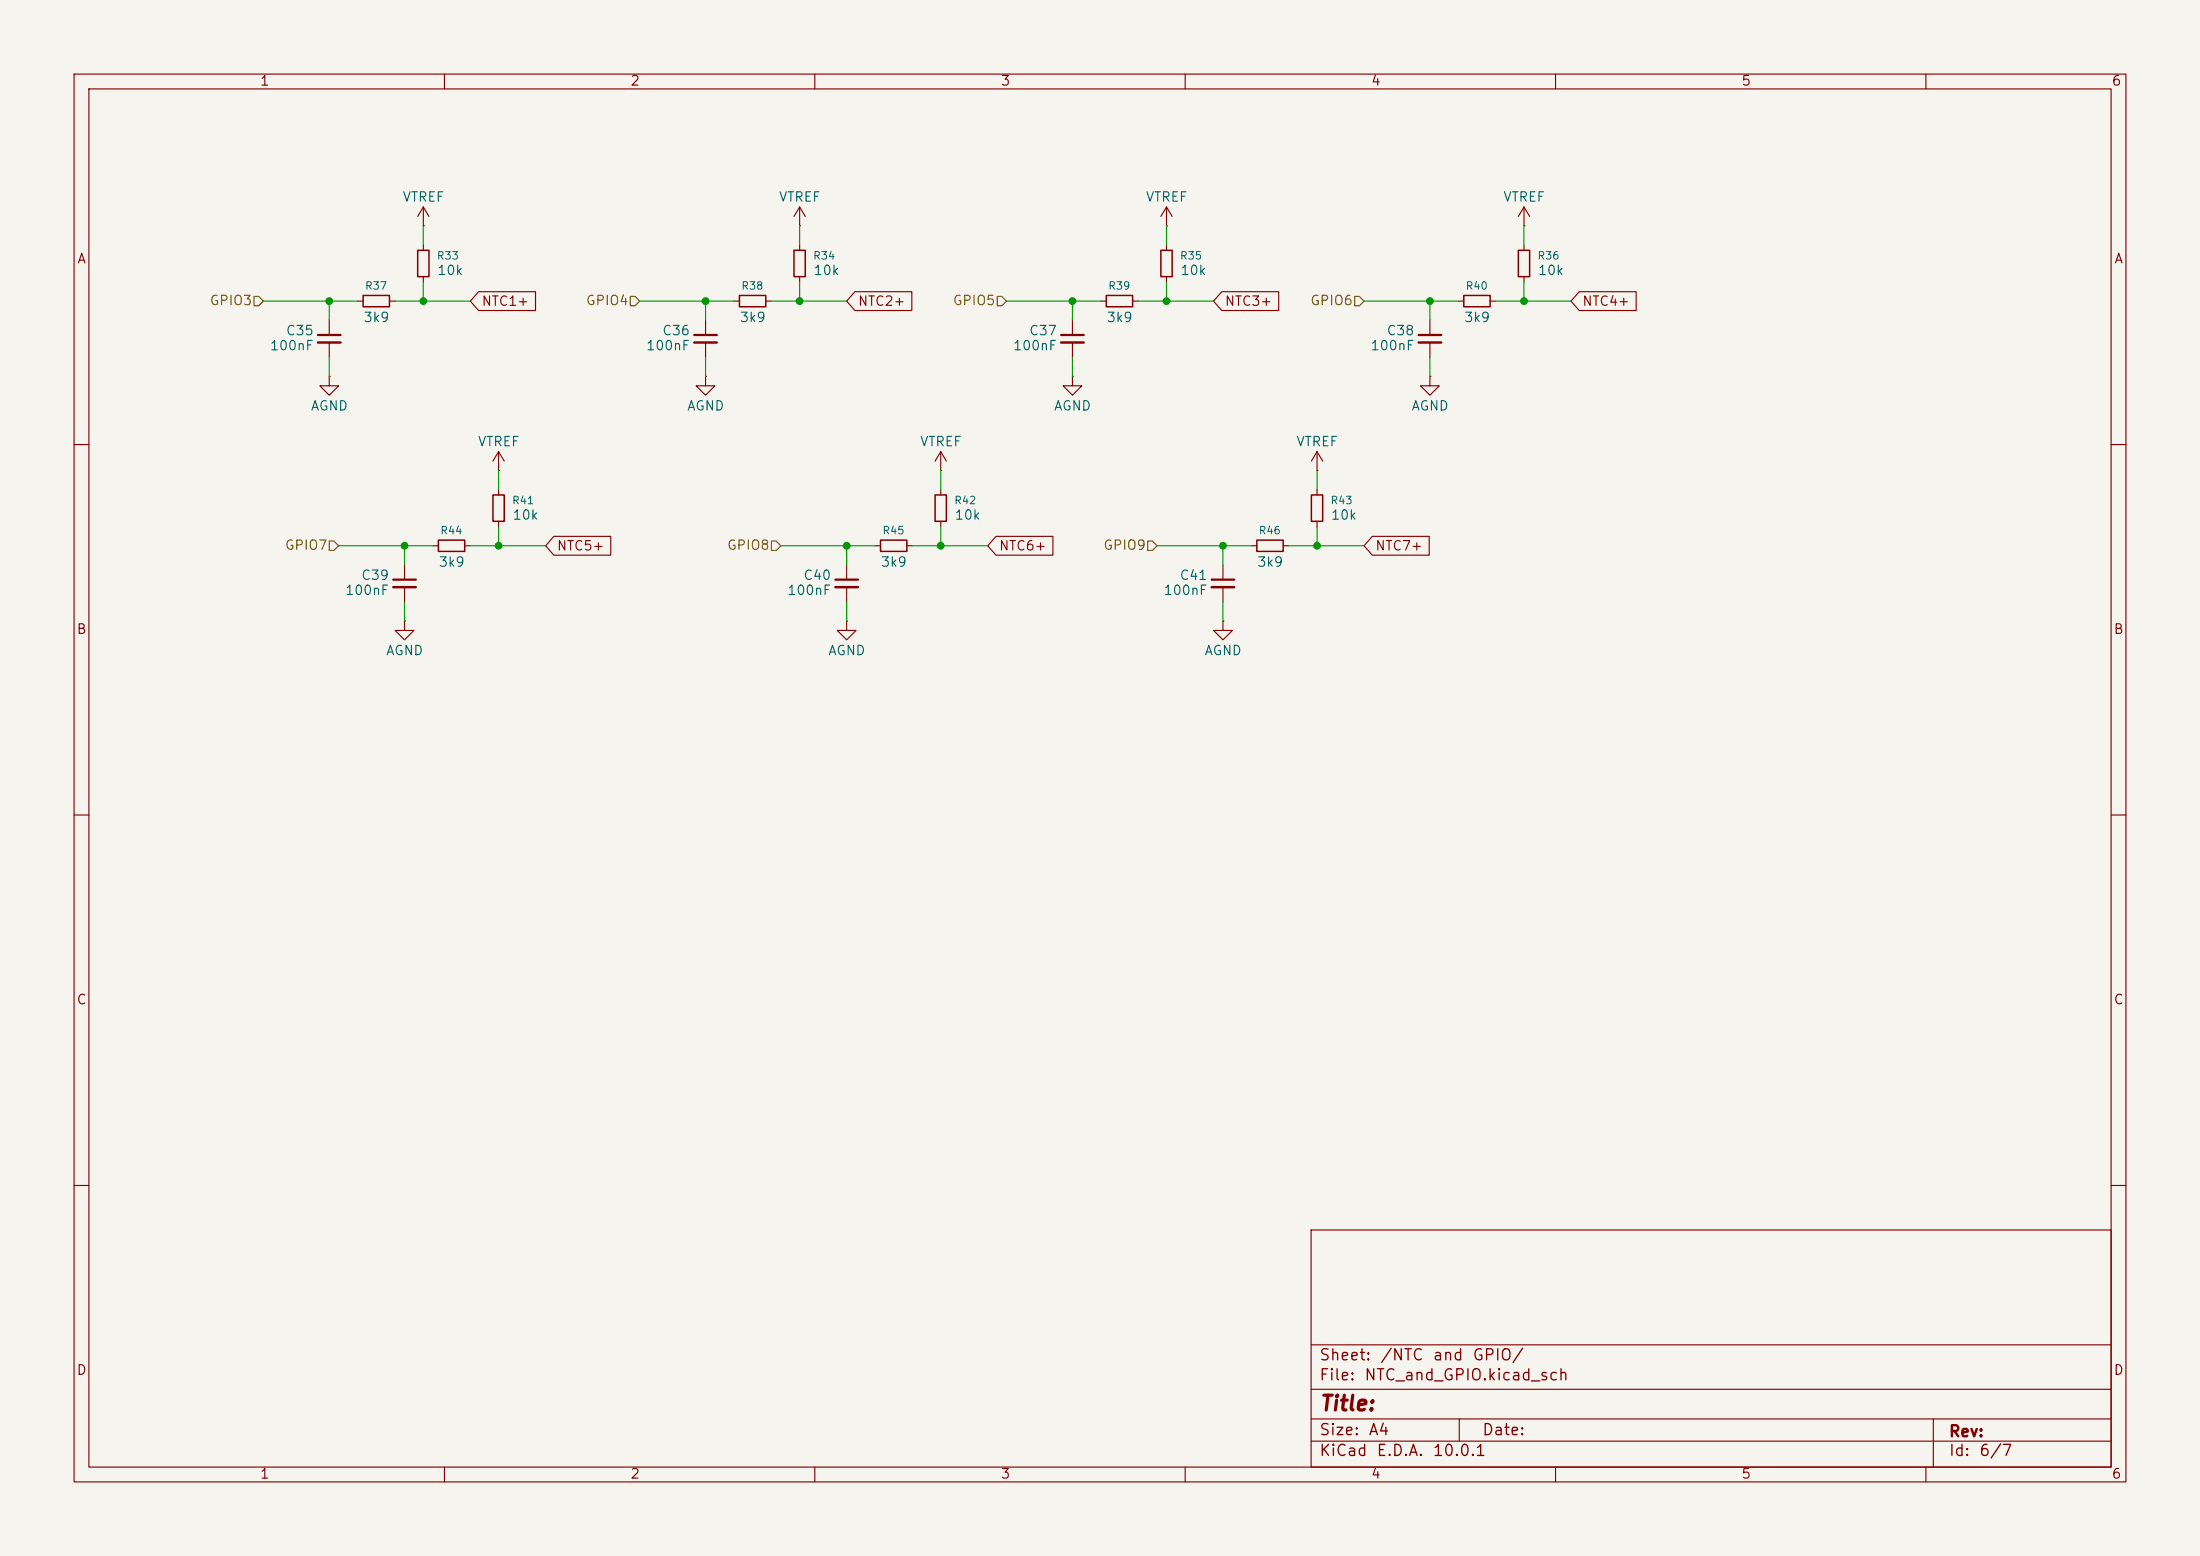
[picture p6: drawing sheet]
(kicad_sch
 (version 20260306)
 (generator "eeschema")
 (generator_version "10.0")
 (paper "A4")
 (lib_symbols
  (symbol "Device:C_Small"
   (pin_numbers (hide yes))
   (pin_names
    (offset 0.254) (hide yes)) (exclude_from_sim no) (in_bom yes) (on_board yes)
   (in_pos_files yes)
   (duplicate_pin_numbers_are_jumpers no)
   (property "Reference" "C" (at 0.254 1.778 0) (show_name no) (do_not_autoplace no) (effects (font (size 1.27 1.27)) (justify left)))
   (property "Value" "C_Small" (at 0.254 -2.032 0) (show_name no) (do_not_autoplace no) (effects (font (size 1.27 1.27)) (justify left)))
   (property "Footprint" "" (at 0 0 0) (show_name no) (do_not_autoplace no) (hide yes) (effects (font (size 1.27 1.27))))
   (property "Datasheet" "" (at 0 0 0) (show_name no) (do_not_autoplace no) (hide yes) (effects (font (size 1.27 1.27))))
   (property "Description" "Unpolarized capacitor, small symbol" (at 0 0 0) (show_name no) (do_not_autoplace no) (hide yes) (effects (font (size 1.27 1.27))))
   (symbol "C_Small_0_1"
    (polyline (pts (xy -1.524 0.508) (xy 1.524 0.508)) (stroke (width 0.3048) (type default)) (fill (type none)))
    (polyline (pts (xy -1.524 -0.508) (xy 1.524 -0.508)) (stroke (width 0.3302) (type default)) (fill (type none))))
   (symbol "C_Small_1_1"
    (pin passive line (at 0 2.54 270) (length 2.032) (name "" (effects (font (size 1.27 1.27)))) (number "1" (effects (font (size 1.27 1.27)))))
    (pin passive line (at 0 -2.54 90) (length 2.032) (name "" (effects (font (size 1.27 1.27)))) (number "2" (effects (font (size 1.27 1.27))))))
   (embedded_fonts no))
  (symbol "Device:R_Small"
   (pin_numbers (hide yes))
   (pin_names
    (offset 0.254) (hide yes)) (exclude_from_sim no) (in_bom yes) (on_board yes)
   (in_pos_files yes)
   (duplicate_pin_numbers_are_jumpers no)
   (property "Reference" "R" (at 0 0 90) (show_name no) (do_not_autoplace no) (effects (font (size 1.016 1.016))))
   (property "Value" "R_Small" (at 1.778 0 90) (show_name no) (do_not_autoplace no) (effects (font (size 1.27 1.27))))
   (property "Footprint" "" (at 0 0 0) (show_name no) (do_not_autoplace no) (hide yes) (effects (font (size 1.27 1.27))))
   (property "Datasheet" "" (at 0 0 0) (show_name no) (do_not_autoplace no) (hide yes) (effects (font (size 1.27 1.27))))
   (property "Description" "Resistor, small symbol" (at 0 0 0) (show_name no) (do_not_autoplace no) (hide yes) (effects (font (size 1.27 1.27))))
   (symbol "R_Small_0_1"
    (rectangle (start -0.762 1.778) (end 0.762 -1.778) (stroke (width 0.2032) (type default)) (fill (type none))))
   (symbol "R_Small_1_1"
    (pin passive line (at 0 2.54 270) (length 0.762) (name "" (effects (font (size 1.27 1.27)))) (number "1" (effects (font (size 1.27 1.27)))))
    (pin passive line (at 0 -2.54 90) (length 0.762) (name "" (effects (font (size 1.27 1.27)))) (number "2" (effects (font (size 1.27 1.27))))))
   (embedded_fonts no))
  (symbol "power:GND"
   (power global)
   (pin_numbers (hide yes))
   (pin_names
    (offset 0) (hide yes)) (exclude_from_sim no) (in_bom yes) (on_board yes)
   (in_pos_files yes)
   (duplicate_pin_numbers_are_jumpers no)
   (property "Reference" "#PWR" (at 0 -6.35 0) (show_name no) (do_not_autoplace no) (hide yes) (effects (font (size 1.27 1.27))))
   (property "Value" "GND" (at 0 -3.81 0) (show_name no) (do_not_autoplace no) (effects (font (size 1.27 1.27))))
   (property "Footprint" "" (at 0 0 0) (show_name no) (do_not_autoplace no) (hide yes) (effects (font (size 1.27 1.27))))
   (property "Datasheet" "" (at 0 0 0) (show_name no) (do_not_autoplace no) (hide yes) (effects (font (size 1.27 1.27))))
   (property "Description" "Power symbol creates a global label with name \"GND\" , ground" (at 0 0 0) (show_name no) (do_not_autoplace no) (hide yes) (effects (font (size 1.27 1.27))))
   (symbol "GND_0_1"
    (polyline (pts (xy 0 0) (xy 0 -1.27) (xy 1.27 -1.27) (xy 0 -2.54) (xy -1.27 -1.27) (xy 0 -1.27)) (stroke (width 0) (type default)) (fill (type none))))
   (symbol "GND_1_1"
    (pin power_in line (at 0 0 270) (length 0) (name "" (effects (font (size 1.27 1.27)))) (number "1" (effects (font (size 1.27 1.27))))))
   (embedded_fonts no))
  (symbol "power:VCC"
   (power global)
   (pin_numbers (hide yes))
   (pin_names
    (offset 0) (hide yes)) (exclude_from_sim no) (in_bom yes) (on_board yes)
   (in_pos_files yes)
   (duplicate_pin_numbers_are_jumpers no)
   (property "Reference" "#PWR" (at 0 -3.81 0) (show_name no) (do_not_autoplace no) (hide yes) (effects (font (size 1.27 1.27))))
   (property "Value" "VCC" (at 0 3.556 0) (show_name no) (do_not_autoplace no) (effects (font (size 1.27 1.27))))
   (property "Footprint" "" (at 0 0 0) (show_name no) (do_not_autoplace no) (hide yes) (effects (font (size 1.27 1.27))))
   (property "Datasheet" "" (at 0 0 0) (show_name no) (do_not_autoplace no) (hide yes) (effects (font (size 1.27 1.27))))
   (property "Description" "Power symbol creates a global label with name \"VCC\"" (at 0 0 0) (show_name no) (do_not_autoplace no) (hide yes) (effects (font (size 1.27 1.27))))
   (symbol "VCC_0_1"
    (polyline (pts (xy -0.762 1.27) (xy 0 2.54)) (stroke (width 0) (type default)) (fill (type none)))
    (polyline (pts (xy 0 2.54) (xy 0.762 1.27)) (stroke (width 0) (type default)) (fill (type none)))
    (polyline (pts (xy 0 0) (xy 0 2.54)) (stroke (width 0) (type default)) (fill (type none))))
   (symbol "VCC_1_1"
    (pin power_in line (at 0 0 90) (length 0) (name "" (effects (font (size 1.27 1.27)))) (number "1" (effects (font (size 1.27 1.27))))))
   (embedded_fonts no)))
 (junction
  (at 54.61 73.66)
  (diameter 0)
  (color 0 0 0 0))
 (junction
  (at 95.25 40.64)
  (diameter 0)
  (color 0 0 0 0))
 (junction
  (at 157.48 40.64)
  (diameter 0)
  (color 0 0 0 0))
 (junction
  (at 177.8 73.66)
  (diameter 0)
  (color 0 0 0 0))
 (junction
  (at 165.1 73.66)
  (diameter 0)
  (color 0 0 0 0))
 (junction
  (at 114.3 73.66)
  (diameter 0)
  (color 0 0 0 0))
 (junction
  (at 193.04 40.64)
  (diameter 0)
  (color 0 0 0 0))
 (junction
  (at 44.45 40.64)
  (diameter 0)
  (color 0 0 0 0))
 (junction
  (at 107.95 40.64)
  (diameter 0)
  (color 0 0 0 0))
 (junction
  (at 67.31 73.66)
  (diameter 0)
  (color 0 0 0 0))
 (junction
  (at 127 73.66)
  (diameter 0)
  (color 0 0 0 0))
 (junction
  (at 57.15 40.64)
  (diameter 0)
  (color 0 0 0 0))
 (junction
  (at 144.78 40.64)
  (diameter 0)
  (color 0 0 0 0))
 (junction
  (at 205.74 40.64)
  (diameter 0)
  (color 0 0 0 0))
 (wire
  (pts (xy 44.45 48.26) (xy 44.45 50.8))
  (stroke (width 0) (type default)))
 (wire
  (pts (xy 53.34 40.64) (xy 57.15 40.64))
  (stroke (width 0) (type default)))
 (wire
  (pts (xy 45.72 73.66) (xy 54.61 73.66))
  (stroke (width 0) (type default)))
 (wire
  (pts (xy 201.93 40.64) (xy 205.74 40.64))
  (stroke (width 0) (type default)))
 (wire
  (pts (xy 107.95 30.48) (xy 107.95 33.02))
  (stroke (width 0) (type default)))
 (wire
  (pts (xy 127 63.5) (xy 127 66.04))
  (stroke (width 0) (type default)))
 (wire
  (pts (xy 165.1 73.66) (xy 168.91 73.66))
  (stroke (width 0) (type default)))
 (wire
  (pts (xy 95.25 40.64) (xy 99.06 40.64))
  (stroke (width 0) (type default)))
 (wire
  (pts (xy 157.48 38.1) (xy 157.48 40.64))
  (stroke (width 0) (type default)))
 (wire
  (pts (xy 67.31 73.66) (xy 73.66 73.66))
  (stroke (width 0) (type default)))
 (wire
  (pts (xy 44.45 40.64) (xy 44.45 43.18))
  (stroke (width 0) (type default)))
 (wire
  (pts (xy 165.1 81.28) (xy 165.1 83.82))
  (stroke (width 0) (type default)))
 (wire
  (pts (xy 114.3 73.66) (xy 114.3 76.2))
  (stroke (width 0) (type default)))
 (wire
  (pts (xy 177.8 73.66) (xy 184.15 73.66))
  (stroke (width 0) (type default)))
 (wire
  (pts (xy 193.04 40.64) (xy 196.85 40.64))
  (stroke (width 0) (type default)))
 (wire
  (pts (xy 107.95 38.1) (xy 107.95 40.64))
  (stroke (width 0) (type default)))
 (wire
  (pts (xy 135.89 40.64) (xy 144.78 40.64))
  (stroke (width 0) (type default)))
 (wire
  (pts (xy 104.14 40.64) (xy 107.95 40.64))
  (stroke (width 0) (type default)))
 (wire
  (pts (xy 177.8 63.5) (xy 177.8 66.04))
  (stroke (width 0) (type default)))
 (wire
  (pts (xy 44.45 40.64) (xy 48.26 40.64))
  (stroke (width 0) (type default)))
 (wire
  (pts (xy 127 73.66) (xy 133.35 73.66))
  (stroke (width 0) (type default)))
 (wire
  (pts (xy 205.74 30.48) (xy 205.74 33.02))
  (stroke (width 0) (type default)))
 (wire
  (pts (xy 153.67 40.64) (xy 157.48 40.64))
  (stroke (width 0) (type default)))
 (wire
  (pts (xy 86.36 40.64) (xy 95.25 40.64))
  (stroke (width 0) (type default)))
 (wire
  (pts (xy 144.78 40.64) (xy 148.59 40.64))
  (stroke (width 0) (type default)))
 (wire
  (pts (xy 67.31 71.12) (xy 67.31 73.66))
  (stroke (width 0) (type default)))
 (wire
  (pts (xy 54.61 81.28) (xy 54.61 83.82))
  (stroke (width 0) (type default)))
 (wire
  (pts (xy 107.95 40.64) (xy 114.3 40.64))
  (stroke (width 0) (type default)))
 (wire
  (pts (xy 114.3 81.28) (xy 114.3 83.82))
  (stroke (width 0) (type default)))
 (wire
  (pts (xy 95.25 40.64) (xy 95.25 43.18))
  (stroke (width 0) (type default)))
 (wire
  (pts (xy 35.56 40.64) (xy 44.45 40.64))
  (stroke (width 0) (type default)))
 (wire
  (pts (xy 105.41 73.66) (xy 114.3 73.66))
  (stroke (width 0) (type default)))
 (wire
  (pts (xy 57.15 40.64) (xy 63.5 40.64))
  (stroke (width 0) (type default)))
 (wire
  (pts (xy 157.48 40.64) (xy 163.83 40.64))
  (stroke (width 0) (type default)))
 (wire
  (pts (xy 173.99 73.66) (xy 177.8 73.66))
  (stroke (width 0) (type default)))
 (wire
  (pts (xy 156.21 73.66) (xy 165.1 73.66))
  (stroke (width 0) (type default)))
 (wire
  (pts (xy 57.15 38.1) (xy 57.15 40.64))
  (stroke (width 0) (type default)))
 (wire
  (pts (xy 165.1 73.66) (xy 165.1 76.2))
  (stroke (width 0) (type default)))
 (wire
  (pts (xy 144.78 48.26) (xy 144.78 50.8))
  (stroke (width 0) (type default)))
 (wire
  (pts (xy 157.48 30.48) (xy 157.48 33.02))
  (stroke (width 0) (type default)))
 (wire
  (pts (xy 144.78 40.64) (xy 144.78 43.18))
  (stroke (width 0) (type default)))
 (wire
  (pts (xy 63.5 73.66) (xy 67.31 73.66))
  (stroke (width 0) (type default)))
 (wire
  (pts (xy 184.15 40.64) (xy 193.04 40.64))
  (stroke (width 0) (type default)))
 (wire
  (pts (xy 193.04 40.64) (xy 193.04 43.18))
  (stroke (width 0) (type default)))
 (wire
  (pts (xy 95.25 48.26) (xy 95.25 50.8))
  (stroke (width 0) (type default)))
 (wire
  (pts (xy 205.74 40.64) (xy 212.09 40.64))
  (stroke (width 0) (type default)))
 (wire
  (pts (xy 54.61 73.66) (xy 54.61 76.2))
  (stroke (width 0) (type default)))
 (wire
  (pts (xy 114.3 73.66) (xy 118.11 73.66))
  (stroke (width 0) (type default)))
 (wire
  (pts (xy 54.61 73.66) (xy 58.42 73.66))
  (stroke (width 0) (type default)))
 (wire
  (pts (xy 127 71.12) (xy 127 73.66))
  (stroke (width 0) (type default)))
 (wire
  (pts (xy 177.8 71.12) (xy 177.8 73.66))
  (stroke (width 0) (type default)))
 (wire
  (pts (xy 205.74 38.1) (xy 205.74 40.64))
  (stroke (width 0) (type default)))
 (wire
  (pts (xy 193.04 48.26) (xy 193.04 50.8))
  (stroke (width 0) (type default)))
 (wire
  (pts (xy 123.19 73.66) (xy 127 73.66))
  (stroke (width 0) (type default)))
 (wire
  (pts (xy 67.31 63.5) (xy 67.31 66.04))
  (stroke (width 0) (type default)))
 (wire
  (pts (xy 57.15 30.48) (xy 57.15 33.02))
  (stroke (width 0) (type default)))
 (global_label "NTC1+"
  (shape input)
  (at 63.5 40.64 0)
  (fields_autoplaced yes)
  (effects (font (size 1.27 1.27)) (justify left))
  (property "Intersheetrefs" "${INTERSHEET_REFS}" (at 72.8352 40.64 0) (hide yes) (show_name no) (do_not_autoplace no) (effects (font (size 1.27 1.27)) (justify left))))
 (global_label "NTC7+"
  (shape input)
  (at 184.15 73.66 0)
  (fields_autoplaced yes)
  (effects (font (size 1.27 1.27)) (justify left))
  (property "Intersheetrefs" "${INTERSHEET_REFS}" (at 193.4852 73.66 0) (hide yes) (show_name no) (do_not_autoplace no) (effects (font (size 1.27 1.27)) (justify left))))
 (global_label "NTC3+"
  (shape input)
  (at 163.83 40.64 0)
  (fields_autoplaced yes)
  (effects (font (size 1.27 1.27)) (justify left))
  (property "Intersheetrefs" "${INTERSHEET_REFS}" (at 173.1652 40.64 0) (hide yes) (show_name no) (do_not_autoplace no) (effects (font (size 1.27 1.27)) (justify left))))
 (global_label "NTC6+"
  (shape input)
  (at 133.35 73.66 0)
  (fields_autoplaced yes)
  (effects (font (size 1.27 1.27)) (justify left))
  (property "Intersheetrefs" "${INTERSHEET_REFS}" (at 142.6852 73.66 0) (hide yes) (show_name no) (do_not_autoplace no) (effects (font (size 1.27 1.27)) (justify left))))
 (global_label "NTC4+"
  (shape input)
  (at 212.09 40.64 0)
  (fields_autoplaced yes)
  (effects (font (size 1.27 1.27)) (justify left))
  (property "Intersheetrefs" "${INTERSHEET_REFS}" (at 221.4252 40.64 0) (hide yes) (show_name no) (do_not_autoplace no) (effects (font (size 1.27 1.27)) (justify left))))
 (global_label "NTC5+"
  (shape input)
  (at 73.66 73.66 0)
  (fields_autoplaced yes)
  (effects (font (size 1.27 1.27)) (justify left))
  (property "Intersheetrefs" "${INTERSHEET_REFS}" (at 82.9952 73.66 0) (hide yes) (show_name no) (do_not_autoplace no) (effects (font (size 1.27 1.27)) (justify left))))
 (global_label "NTC2+"
  (shape input)
  (at 114.3 40.64 0)
  (fields_autoplaced yes)
  (effects (font (size 1.27 1.27)) (justify left))
  (property "Intersheetrefs" "${INTERSHEET_REFS}" (at 123.6352 40.64 0) (hide yes) (show_name no) (do_not_autoplace no) (effects (font (size 1.27 1.27)) (justify left))))
 (hierarchical_label "GPIO7"
  (shape input)
  (at 45.72 73.66 180)
  (effects (font (size 1.27 1.27)) (justify right)))
 (hierarchical_label "GPIO5"
  (shape input)
  (at 135.89 40.64 180)
  (effects (font (size 1.27 1.27)) (justify right)))
 (hierarchical_label "GPIO6"
  (shape input)
  (at 184.15 40.64 180)
  (effects (font (size 1.27 1.27)) (justify right)))
 (hierarchical_label "GPIO3"
  (shape input)
  (at 35.56 40.64 180)
  (effects (font (size 1.27 1.27)) (justify right)))
 (hierarchical_label "GPIO9"
  (shape input)
  (at 156.21 73.66 180)
  (effects (font (size 1.27 1.27)) (justify right)))
 (hierarchical_label "GPIO4"
  (shape input)
  (at 86.36 40.64 180)
  (effects (font (size 1.27 1.27)) (justify right)))
 (hierarchical_label "GPIO8"
  (shape input)
  (at 105.41 73.66 180)
  (effects (font (size 1.27 1.27)) (justify right)))
 (symbol
  (lib_id "power:VCC")
  (at 157.48 30.48 0)
  (unit 1)
  (body_style 1)
  (exclude_from_sim no)
  (in_bom yes)
  (on_board yes)
  (in_pos_files yes)
  (dnp no)
  (property "Reference" "#PWR042" (at 157.48 34.29 0) (hide yes) (show_name no) (do_not_autoplace no) (effects (font (size 1.27 1.27))))
  (property "Value" "VTREF" (at 157.48 26.67 0) (show_name no) (do_not_autoplace no) (effects (font (size 1.27 1.27))))
  (property "Footprint" "" (at 157.48 30.48 0) (hide yes) (show_name no) (do_not_autoplace no) (effects (font (size 1.27 1.27))))
  (property "Datasheet" "" (at 157.48 30.48 0) (hide yes) (show_name no) (do_not_autoplace no) (effects (font (size 1.27 1.27))))
  (property "Description" "Power symbol creates a global label with name \"VCC\"" (at 157.48 30.48 0) (hide yes) (show_name no) (do_not_autoplace no) (effects (font (size 1.27 1.27))))
  (pin "1"))
 (symbol
  (lib_id "Device:C_Small")
  (at 54.61 78.74 0)
  (mirror y)
  (unit 1)
  (body_style 1)
  (exclude_from_sim no)
  (in_bom yes)
  (on_board yes)
  (in_pos_files yes)
  (dnp no)
  (property "Reference" "C39" (at 52.578 77.724 0) (show_name no) (do_not_autoplace no) (effects (font (size 1.27 1.27)) (justify left)))
  (property "Value" "100nF" (at 52.578 79.756 0) (show_name no) (do_not_autoplace no) (effects (font (size 1.27 1.27)) (justify left)))
  (property "Footprint" "Capacitor_SMD:C_0603_1608Metric_Pad1.08x0.95mm_HandSolder" (at 54.61 78.74 0) (hide yes) (show_name no) (do_not_autoplace no) (effects (font (size 1.27 1.27))))
  (property "Datasheet" "" (at 54.61 78.74 0) (hide yes) (show_name no) (do_not_autoplace no) (effects (font (size 1.27 1.27))))
  (property "Description" "Unpolarized capacitor, small symbol" (at 54.61 78.74 0) (hide yes) (show_name no) (do_not_autoplace no) (effects (font (size 1.27 1.27))))
  (pin "2")
  (pin "1"))
 (symbol
  (lib_id "Device:R_Small")
  (at 205.74 35.56 180)
  (unit 1)
  (body_style 1)
  (exclude_from_sim no)
  (in_bom yes)
  (on_board yes)
  (in_pos_files yes)
  (dnp no)
  (property "Reference" "R36" (at 207.518 34.544 0) (show_name no) (do_not_autoplace no) (effects (font (size 1.016 1.016)) (justify right)))
  (property "Value" "10k" (at 207.518 36.576 0) (show_name no) (do_not_autoplace no) (effects (font (size 1.27 1.27)) (justify right)))
  (property "Footprint" "Resistor_SMD:R_0805_2012Metric_Pad1.20x1.40mm_HandSolder" (at 205.74 35.56 0) (hide yes) (show_name no) (do_not_autoplace no) (effects (font (size 1.27 1.27))))
  (property "Datasheet" "" (at 205.74 35.56 0) (hide yes) (show_name no) (do_not_autoplace no) (effects (font (size 1.27 1.27))))
  (property "Description" "Resistor, small symbol" (at 205.74 35.56 0) (hide yes) (show_name no) (do_not_autoplace no) (effects (font (size 1.27 1.27))))
  (pin "2")
  (pin "1"))
 (symbol
  (lib_id "Device:R_Small")
  (at 60.96 73.66 90)
  (mirror x)
  (unit 1)
  (body_style 1)
  (exclude_from_sim no)
  (in_bom yes)
  (on_board yes)
  (in_pos_files yes)
  (dnp no)
  (property "Reference" "R44" (at 60.96 71.628 90) (show_name no) (do_not_autoplace no) (effects (font (size 1.016 1.016))))
  (property "Value" "3k9" (at 60.96 75.946 90) (show_name no) (do_not_autoplace no) (effects (font (size 1.27 1.27))))
  (property "Footprint" "Resistor_SMD:R_0805_2012Metric_Pad1.20x1.40mm_HandSolder" (at 60.96 73.66 0) (hide yes) (show_name no) (do_not_autoplace no) (effects (font (size 1.27 1.27))))
  (property "Datasheet" "" (at 60.96 73.66 0) (hide yes) (show_name no) (do_not_autoplace no) (effects (font (size 1.27 1.27))))
  (property "Description" "Resistor, small symbol" (at 60.96 73.66 0) (hide yes) (show_name no) (do_not_autoplace no) (effects (font (size 1.27 1.27))))
  (pin "2")
  (pin "1"))
 (symbol
  (lib_id "Device:R_Small")
  (at 157.48 35.56 180)
  (unit 1)
  (body_style 1)
  (exclude_from_sim no)
  (in_bom yes)
  (on_board yes)
  (in_pos_files yes)
  (dnp no)
  (property "Reference" "R35" (at 159.258 34.544 0) (show_name no) (do_not_autoplace no) (effects (font (size 1.016 1.016)) (justify right)))
  (property "Value" "10k" (at 159.258 36.576 0) (show_name no) (do_not_autoplace no) (effects (font (size 1.27 1.27)) (justify right)))
  (property "Footprint" "Resistor_SMD:R_0805_2012Metric_Pad1.20x1.40mm_HandSolder" (at 157.48 35.56 0) (hide yes) (show_name no) (do_not_autoplace no) (effects (font (size 1.27 1.27))))
  (property "Datasheet" "" (at 157.48 35.56 0) (hide yes) (show_name no) (do_not_autoplace no) (effects (font (size 1.27 1.27))))
  (property "Description" "Resistor, small symbol" (at 157.48 35.56 0) (hide yes) (show_name no) (do_not_autoplace no) (effects (font (size 1.27 1.27))))
  (pin "2")
  (pin "1"))
 (symbol
  (lib_id "Device:R_Small")
  (at 177.8 68.58 180)
  (unit 1)
  (body_style 1)
  (exclude_from_sim no)
  (in_bom yes)
  (on_board yes)
  (in_pos_files yes)
  (dnp no)
  (property "Reference" "R43" (at 179.578 67.564 0) (show_name no) (do_not_autoplace no) (effects (font (size 1.016 1.016)) (justify right)))
  (property "Value" "10k" (at 179.578 69.596 0) (show_name no) (do_not_autoplace no) (effects (font (size 1.27 1.27)) (justify right)))
  (property "Footprint" "Resistor_SMD:R_0805_2012Metric_Pad1.20x1.40mm_HandSolder" (at 177.8 68.58 0) (hide yes) (show_name no) (do_not_autoplace no) (effects (font (size 1.27 1.27))))
  (property "Datasheet" "" (at 177.8 68.58 0) (hide yes) (show_name no) (do_not_autoplace no) (effects (font (size 1.27 1.27))))
  (property "Description" "Resistor, small symbol" (at 177.8 68.58 0) (hide yes) (show_name no) (do_not_autoplace no) (effects (font (size 1.27 1.27))))
  (pin "2")
  (pin "1"))
 (symbol
  (lib_id "Device:C_Small")
  (at 193.04 45.72 0)
  (mirror y)
  (unit 1)
  (body_style 1)
  (exclude_from_sim no)
  (in_bom yes)
  (on_board yes)
  (in_pos_files yes)
  (dnp no)
  (property "Reference" "C38" (at 191.008 44.704 0) (show_name no) (do_not_autoplace no) (effects (font (size 1.27 1.27)) (justify left)))
  (property "Value" "100nF" (at 191.008 46.736 0) (show_name no) (do_not_autoplace no) (effects (font (size 1.27 1.27)) (justify left)))
  (property "Footprint" "Capacitor_SMD:C_0603_1608Metric_Pad1.08x0.95mm_HandSolder" (at 193.04 45.72 0) (hide yes) (show_name no) (do_not_autoplace no) (effects (font (size 1.27 1.27))))
  (property "Datasheet" "" (at 193.04 45.72 0) (hide yes) (show_name no) (do_not_autoplace no) (effects (font (size 1.27 1.27))))
  (property "Description" "Unpolarized capacitor, small symbol" (at 193.04 45.72 0) (hide yes) (show_name no) (do_not_autoplace no) (effects (font (size 1.27 1.27))))
  (pin "2")
  (pin "1"))
 (symbol
  (lib_id "power:VCC")
  (at 57.15 30.48 0)
  (unit 1)
  (body_style 1)
  (exclude_from_sim no)
  (in_bom yes)
  (on_board yes)
  (in_pos_files yes)
  (dnp no)
  (property "Reference" "#PWR040" (at 57.15 34.29 0) (hide yes) (show_name no) (do_not_autoplace no) (effects (font (size 1.27 1.27))))
  (property "Value" "VTREF" (at 57.15 26.67 0) (show_name no) (do_not_autoplace no) (effects (font (size 1.27 1.27))))
  (property "Footprint" "" (at 57.15 30.48 0) (hide yes) (show_name no) (do_not_autoplace no) (effects (font (size 1.27 1.27))))
  (property "Datasheet" "" (at 57.15 30.48 0) (hide yes) (show_name no) (do_not_autoplace no) (effects (font (size 1.27 1.27))))
  (property "Description" "Power symbol creates a global label with name \"VCC\"" (at 57.15 30.48 0) (hide yes) (show_name no) (do_not_autoplace no) (effects (font (size 1.27 1.27))))
  (pin "1"))
 (symbol
  (lib_id "Device:C_Small")
  (at 95.25 45.72 0)
  (mirror y)
  (unit 1)
  (body_style 1)
  (exclude_from_sim no)
  (in_bom yes)
  (on_board yes)
  (in_pos_files yes)
  (dnp no)
  (property "Reference" "C36" (at 93.218 44.704 0) (show_name no) (do_not_autoplace no) (effects (font (size 1.27 1.27)) (justify left)))
  (property "Value" "100nF" (at 93.218 46.736 0) (show_name no) (do_not_autoplace no) (effects (font (size 1.27 1.27)) (justify left)))
  (property "Footprint" "Capacitor_SMD:C_0603_1608Metric_Pad1.08x0.95mm_HandSolder" (at 95.25 45.72 0) (hide yes) (show_name no) (do_not_autoplace no) (effects (font (size 1.27 1.27))))
  (property "Datasheet" "" (at 95.25 45.72 0) (hide yes) (show_name no) (do_not_autoplace no) (effects (font (size 1.27 1.27))))
  (property "Description" "Unpolarized capacitor, small symbol" (at 95.25 45.72 0) (hide yes) (show_name no) (do_not_autoplace no) (effects (font (size 1.27 1.27))))
  (pin "2")
  (pin "1"))
 (symbol
  (lib_id "power:GND")
  (at 95.25 50.8 0)
  (unit 1)
  (body_style 1)
  (exclude_from_sim no)
  (in_bom yes)
  (on_board yes)
  (in_pos_files yes)
  (dnp no)
  (property "Reference" "#PWR045" (at 95.25 57.15 0) (hide yes) (show_name no) (do_not_autoplace no) (effects (font (size 1.27 1.27))))
  (property "Value" "AGND" (at 95.25 54.864 0) (show_name no) (do_not_autoplace no) (effects (font (size 1.27 1.27))))
  (property "Footprint" "" (at 95.25 50.8 0) (hide yes) (show_name no) (do_not_autoplace no) (effects (font (size 1.27 1.27))))
  (property "Datasheet" "" (at 95.25 50.8 0) (hide yes) (show_name no) (do_not_autoplace no) (effects (font (size 1.27 1.27))))
  (property "Description" "Power symbol creates a global label with name \"GND\" , ground" (at 95.25 50.8 0) (hide yes) (show_name no) (do_not_autoplace no) (effects (font (size 1.27 1.27))))
  (pin "1"))
 (symbol
  (lib_id "Device:C_Small")
  (at 165.1 78.74 0)
  (mirror y)
  (unit 1)
  (body_style 1)
  (exclude_from_sim no)
  (in_bom yes)
  (on_board yes)
  (in_pos_files yes)
  (dnp no)
  (property "Reference" "C41" (at 163.068 77.724 0) (show_name no) (do_not_autoplace no) (effects (font (size 1.27 1.27)) (justify left)))
  (property "Value" "100nF" (at 163.068 79.756 0) (show_name no) (do_not_autoplace no) (effects (font (size 1.27 1.27)) (justify left)))
  (property "Footprint" "Capacitor_SMD:C_0603_1608Metric_Pad1.08x0.95mm_HandSolder" (at 165.1 78.74 0) (hide yes) (show_name no) (do_not_autoplace no) (effects (font (size 1.27 1.27))))
  (property "Datasheet" "" (at 165.1 78.74 0) (hide yes) (show_name no) (do_not_autoplace no) (effects (font (size 1.27 1.27))))
  (property "Description" "Unpolarized capacitor, small symbol" (at 165.1 78.74 0) (hide yes) (show_name no) (do_not_autoplace no) (effects (font (size 1.27 1.27))))
  (pin "2")
  (pin "1"))
 (symbol
  (lib_id "Device:R_Small")
  (at 127 68.58 180)
  (unit 1)
  (body_style 1)
  (exclude_from_sim no)
  (in_bom yes)
  (on_board yes)
  (in_pos_files yes)
  (dnp no)
  (property "Reference" "R42" (at 128.778 67.564 0) (show_name no) (do_not_autoplace no) (effects (font (size 1.016 1.016)) (justify right)))
  (property "Value" "10k" (at 128.778 69.596 0) (show_name no) (do_not_autoplace no) (effects (font (size 1.27 1.27)) (justify right)))
  (property "Footprint" "Resistor_SMD:R_0805_2012Metric_Pad1.20x1.40mm_HandSolder" (at 127 68.58 0) (hide yes) (show_name no) (do_not_autoplace no) (effects (font (size 1.27 1.27))))
  (property "Datasheet" "" (at 127 68.58 0) (hide yes) (show_name no) (do_not_autoplace no) (effects (font (size 1.27 1.27))))
  (property "Description" "Resistor, small symbol" (at 127 68.58 0) (hide yes) (show_name no) (do_not_autoplace no) (effects (font (size 1.27 1.27))))
  (pin "2")
  (pin "1"))
 (symbol
  (lib_id "Device:R_Small")
  (at 107.95 35.56 180)
  (unit 1)
  (body_style 1)
  (exclude_from_sim no)
  (in_bom yes)
  (on_board yes)
  (in_pos_files yes)
  (dnp no)
  (property "Reference" "R34" (at 109.728 34.544 0) (show_name no) (do_not_autoplace no) (effects (font (size 1.016 1.016)) (justify right)))
  (property "Value" "10k" (at 109.728 36.576 0) (show_name no) (do_not_autoplace no) (effects (font (size 1.27 1.27)) (justify right)))
  (property "Footprint" "Resistor_SMD:R_0805_2012Metric_Pad1.20x1.40mm_HandSolder" (at 107.95 35.56 0) (hide yes) (show_name no) (do_not_autoplace no) (effects (font (size 1.27 1.27))))
  (property "Datasheet" "" (at 107.95 35.56 0) (hide yes) (show_name no) (do_not_autoplace no) (effects (font (size 1.27 1.27))))
  (property "Description" "Resistor, small symbol" (at 107.95 35.56 0) (hide yes) (show_name no) (do_not_autoplace no) (effects (font (size 1.27 1.27))))
  (pin "2")
  (pin "1"))
 (symbol
  (lib_id "Device:C_Small")
  (at 114.3 78.74 0)
  (mirror y)
  (unit 1)
  (body_style 1)
  (exclude_from_sim no)
  (in_bom yes)
  (on_board yes)
  (in_pos_files yes)
  (dnp no)
  (property "Reference" "C40" (at 112.268 77.724 0) (show_name no) (do_not_autoplace no) (effects (font (size 1.27 1.27)) (justify left)))
  (property "Value" "100nF" (at 112.268 79.756 0) (show_name no) (do_not_autoplace no) (effects (font (size 1.27 1.27)) (justify left)))
  (property "Footprint" "Capacitor_SMD:C_0603_1608Metric_Pad1.08x0.95mm_HandSolder" (at 114.3 78.74 0) (hide yes) (show_name no) (do_not_autoplace no) (effects (font (size 1.27 1.27))))
  (property "Datasheet" "" (at 114.3 78.74 0) (hide yes) (show_name no) (do_not_autoplace no) (effects (font (size 1.27 1.27))))
  (property "Description" "Unpolarized capacitor, small symbol" (at 114.3 78.74 0) (hide yes) (show_name no) (do_not_autoplace no) (effects (font (size 1.27 1.27))))
  (pin "2")
  (pin "1"))
 (symbol
  (lib_id "Device:R_Small")
  (at 199.39 40.64 90)
  (mirror x)
  (unit 1)
  (body_style 1)
  (exclude_from_sim no)
  (in_bom yes)
  (on_board yes)
  (in_pos_files yes)
  (dnp no)
  (property "Reference" "R40" (at 199.39 38.608 90) (show_name no) (do_not_autoplace no) (effects (font (size 1.016 1.016))))
  (property "Value" "3k9" (at 199.39 42.926 90) (show_name no) (do_not_autoplace no) (effects (font (size 1.27 1.27))))
  (property "Footprint" "Resistor_SMD:R_0805_2012Metric_Pad1.20x1.40mm_HandSolder" (at 199.39 40.64 0) (hide yes) (show_name no) (do_not_autoplace no) (effects (font (size 1.27 1.27))))
  (property "Datasheet" "" (at 199.39 40.64 0) (hide yes) (show_name no) (do_not_autoplace no) (effects (font (size 1.27 1.27))))
  (property "Description" "Resistor, small symbol" (at 199.39 40.64 0) (hide yes) (show_name no) (do_not_autoplace no) (effects (font (size 1.27 1.27))))
  (pin "2")
  (pin "1"))
 (symbol
  (lib_id "power:VCC")
  (at 67.31 63.5 0)
  (unit 1)
  (body_style 1)
  (exclude_from_sim no)
  (in_bom yes)
  (on_board yes)
  (in_pos_files yes)
  (dnp no)
  (property "Reference" "#PWR048" (at 67.31 67.31 0) (hide yes) (show_name no) (do_not_autoplace no) (effects (font (size 1.27 1.27))))
  (property "Value" "VTREF" (at 67.31 59.69 0) (show_name no) (do_not_autoplace no) (effects (font (size 1.27 1.27))))
  (property "Footprint" "" (at 67.31 63.5 0) (hide yes) (show_name no) (do_not_autoplace no) (effects (font (size 1.27 1.27))))
  (property "Datasheet" "" (at 67.31 63.5 0) (hide yes) (show_name no) (do_not_autoplace no) (effects (font (size 1.27 1.27))))
  (property "Description" "Power symbol creates a global label with name \"VCC\"" (at 67.31 63.5 0) (hide yes) (show_name no) (do_not_autoplace no) (effects (font (size 1.27 1.27))))
  (pin "1"))
 (symbol
  (lib_id "power:GND")
  (at 54.61 83.82 0)
  (unit 1)
  (body_style 1)
  (exclude_from_sim no)
  (in_bom yes)
  (on_board yes)
  (in_pos_files yes)
  (dnp no)
  (property "Reference" "#PWR051" (at 54.61 90.17 0) (hide yes) (show_name no) (do_not_autoplace no) (effects (font (size 1.27 1.27))))
  (property "Value" "AGND" (at 54.61 87.884 0) (show_name no) (do_not_autoplace no) (effects (font (size 1.27 1.27))))
  (property "Footprint" "" (at 54.61 83.82 0) (hide yes) (show_name no) (do_not_autoplace no) (effects (font (size 1.27 1.27))))
  (property "Datasheet" "" (at 54.61 83.82 0) (hide yes) (show_name no) (do_not_autoplace no) (effects (font (size 1.27 1.27))))
  (property "Description" "Power symbol creates a global label with name \"GND\" , ground" (at 54.61 83.82 0) (hide yes) (show_name no) (do_not_autoplace no) (effects (font (size 1.27 1.27))))
  (pin "1"))
 (symbol
  (lib_id "Device:C_Small")
  (at 144.78 45.72 0)
  (mirror y)
  (unit 1)
  (body_style 1)
  (exclude_from_sim no)
  (in_bom yes)
  (on_board yes)
  (in_pos_files yes)
  (dnp no)
  (property "Reference" "C37" (at 142.748 44.704 0) (show_name no) (do_not_autoplace no) (effects (font (size 1.27 1.27)) (justify left)))
  (property "Value" "100nF" (at 142.748 46.736 0) (show_name no) (do_not_autoplace no) (effects (font (size 1.27 1.27)) (justify left)))
  (property "Footprint" "Capacitor_SMD:C_0603_1608Metric_Pad1.08x0.95mm_HandSolder" (at 144.78 45.72 0) (hide yes) (show_name no) (do_not_autoplace no) (effects (font (size 1.27 1.27))))
  (property "Datasheet" "" (at 144.78 45.72 0) (hide yes) (show_name no) (do_not_autoplace no) (effects (font (size 1.27 1.27))))
  (property "Description" "Unpolarized capacitor, small symbol" (at 144.78 45.72 0) (hide yes) (show_name no) (do_not_autoplace no) (effects (font (size 1.27 1.27))))
  (pin "2")
  (pin "1"))
 (symbol
  (lib_id "Device:R_Small")
  (at 151.13 40.64 90)
  (mirror x)
  (unit 1)
  (body_style 1)
  (exclude_from_sim no)
  (in_bom yes)
  (on_board yes)
  (in_pos_files yes)
  (dnp no)
  (property "Reference" "R39" (at 151.13 38.608 90) (show_name no) (do_not_autoplace no) (effects (font (size 1.016 1.016))))
  (property "Value" "3k9" (at 151.13 42.926 90) (show_name no) (do_not_autoplace no) (effects (font (size 1.27 1.27))))
  (property "Footprint" "Resistor_SMD:R_0805_2012Metric_Pad1.20x1.40mm_HandSolder" (at 151.13 40.64 0) (hide yes) (show_name no) (do_not_autoplace no) (effects (font (size 1.27 1.27))))
  (property "Datasheet" "" (at 151.13 40.64 0) (hide yes) (show_name no) (do_not_autoplace no) (effects (font (size 1.27 1.27))))
  (property "Description" "Resistor, small symbol" (at 151.13 40.64 0) (hide yes) (show_name no) (do_not_autoplace no) (effects (font (size 1.27 1.27))))
  (pin "2")
  (pin "1"))
 (symbol
  (lib_id "power:GND")
  (at 165.1 83.82 0)
  (unit 1)
  (body_style 1)
  (exclude_from_sim no)
  (in_bom yes)
  (on_board yes)
  (in_pos_files yes)
  (dnp no)
  (property "Reference" "#PWR053" (at 165.1 90.17 0) (hide yes) (show_name no) (do_not_autoplace no) (effects (font (size 1.27 1.27))))
  (property "Value" "AGND" (at 165.1 87.884 0) (show_name no) (do_not_autoplace no) (effects (font (size 1.27 1.27))))
  (property "Footprint" "" (at 165.1 83.82 0) (hide yes) (show_name no) (do_not_autoplace no) (effects (font (size 1.27 1.27))))
  (property "Datasheet" "" (at 165.1 83.82 0) (hide yes) (show_name no) (do_not_autoplace no) (effects (font (size 1.27 1.27))))
  (property "Description" "Power symbol creates a global label with name \"GND\" , ground" (at 165.1 83.82 0) (hide yes) (show_name no) (do_not_autoplace no) (effects (font (size 1.27 1.27))))
  (pin "1"))
 (symbol
  (lib_id "power:VCC")
  (at 107.95 30.48 0)
  (unit 1)
  (body_style 1)
  (exclude_from_sim no)
  (in_bom yes)
  (on_board yes)
  (in_pos_files yes)
  (dnp no)
  (property "Reference" "#PWR041" (at 107.95 34.29 0) (hide yes) (show_name no) (do_not_autoplace no) (effects (font (size 1.27 1.27))))
  (property "Value" "VTREF" (at 107.95 26.67 0) (show_name no) (do_not_autoplace no) (effects (font (size 1.27 1.27))))
  (property "Footprint" "" (at 107.95 30.48 0) (hide yes) (show_name no) (do_not_autoplace no) (effects (font (size 1.27 1.27))))
  (property "Datasheet" "" (at 107.95 30.48 0) (hide yes) (show_name no) (do_not_autoplace no) (effects (font (size 1.27 1.27))))
  (property "Description" "Power symbol creates a global label with name \"VCC\"" (at 107.95 30.48 0) (hide yes) (show_name no) (do_not_autoplace no) (effects (font (size 1.27 1.27))))
  (pin "1"))
 (symbol
  (lib_id "power:VCC")
  (at 177.8 63.5 0)
  (unit 1)
  (body_style 1)
  (exclude_from_sim no)
  (in_bom yes)
  (on_board yes)
  (in_pos_files yes)
  (dnp no)
  (property "Reference" "#PWR050" (at 177.8 67.31 0) (hide yes) (show_name no) (do_not_autoplace no) (effects (font (size 1.27 1.27))))
  (property "Value" "VTREF" (at 177.8 59.69 0) (show_name no) (do_not_autoplace no) (effects (font (size 1.27 1.27))))
  (property "Footprint" "" (at 177.8 63.5 0) (hide yes) (show_name no) (do_not_autoplace no) (effects (font (size 1.27 1.27))))
  (property "Datasheet" "" (at 177.8 63.5 0) (hide yes) (show_name no) (do_not_autoplace no) (effects (font (size 1.27 1.27))))
  (property "Description" "Power symbol creates a global label with name \"VCC\"" (at 177.8 63.5 0) (hide yes) (show_name no) (do_not_autoplace no) (effects (font (size 1.27 1.27))))
  (pin "1"))
 (symbol
  (lib_id "power:GND")
  (at 44.45 50.8 0)
  (unit 1)
  (body_style 1)
  (exclude_from_sim no)
  (in_bom yes)
  (on_board yes)
  (in_pos_files yes)
  (dnp no)
  (property "Reference" "#PWR044" (at 44.45 57.15 0) (hide yes) (show_name no) (do_not_autoplace no) (effects (font (size 1.27 1.27))))
  (property "Value" "AGND" (at 44.45 54.864 0) (show_name no) (do_not_autoplace no) (effects (font (size 1.27 1.27))))
  (property "Footprint" "" (at 44.45 50.8 0) (hide yes) (show_name no) (do_not_autoplace no) (effects (font (size 1.27 1.27))))
  (property "Datasheet" "" (at 44.45 50.8 0) (hide yes) (show_name no) (do_not_autoplace no) (effects (font (size 1.27 1.27))))
  (property "Description" "Power symbol creates a global label with name \"GND\" , ground" (at 44.45 50.8 0) (hide yes) (show_name no) (do_not_autoplace no) (effects (font (size 1.27 1.27))))
  (pin "1"))
 (symbol
  (lib_id "Device:R_Small")
  (at 120.65 73.66 90)
  (mirror x)
  (unit 1)
  (body_style 1)
  (exclude_from_sim no)
  (in_bom yes)
  (on_board yes)
  (in_pos_files yes)
  (dnp no)
  (property "Reference" "R45" (at 120.65 71.628 90) (show_name no) (do_not_autoplace no) (effects (font (size 1.016 1.016))))
  (property "Value" "3k9" (at 120.65 75.946 90) (show_name no) (do_not_autoplace no) (effects (font (size 1.27 1.27))))
  (property "Footprint" "Resistor_SMD:R_0805_2012Metric_Pad1.20x1.40mm_HandSolder" (at 120.65 73.66 0) (hide yes) (show_name no) (do_not_autoplace no) (effects (font (size 1.27 1.27))))
  (property "Datasheet" "" (at 120.65 73.66 0) (hide yes) (show_name no) (do_not_autoplace no) (effects (font (size 1.27 1.27))))
  (property "Description" "Resistor, small symbol" (at 120.65 73.66 0) (hide yes) (show_name no) (do_not_autoplace no) (effects (font (size 1.27 1.27))))
  (pin "2")
  (pin "1"))
 (symbol
  (lib_id "Device:R_Small")
  (at 50.8 40.64 90)
  (mirror x)
  (unit 1)
  (body_style 1)
  (exclude_from_sim no)
  (in_bom yes)
  (on_board yes)
  (in_pos_files yes)
  (dnp no)
  (property "Reference" "R37" (at 50.8 38.608 90) (show_name no) (do_not_autoplace no) (effects (font (size 1.016 1.016))))
  (property "Value" "3k9" (at 50.8 42.926 90) (show_name no) (do_not_autoplace no) (effects (font (size 1.27 1.27))))
  (property "Footprint" "Resistor_SMD:R_0805_2012Metric_Pad1.20x1.40mm_HandSolder" (at 50.8 40.64 0) (hide yes) (show_name no) (do_not_autoplace no) (effects (font (size 1.27 1.27))))
  (property "Datasheet" "" (at 50.8 40.64 0) (hide yes) (show_name no) (do_not_autoplace no) (effects (font (size 1.27 1.27))))
  (property "Description" "Resistor, small symbol" (at 50.8 40.64 0) (hide yes) (show_name no) (do_not_autoplace no) (effects (font (size 1.27 1.27))))
  (pin "2")
  (pin "1"))
 (symbol
  (lib_id "power:GND")
  (at 193.04 50.8 0)
  (unit 1)
  (body_style 1)
  (exclude_from_sim no)
  (in_bom yes)
  (on_board yes)
  (in_pos_files yes)
  (dnp no)
  (property "Reference" "#PWR047" (at 193.04 57.15 0) (hide yes) (show_name no) (do_not_autoplace no) (effects (font (size 1.27 1.27))))
  (property "Value" "AGND" (at 193.04 54.864 0) (show_name no) (do_not_autoplace no) (effects (font (size 1.27 1.27))))
  (property "Footprint" "" (at 193.04 50.8 0) (hide yes) (show_name no) (do_not_autoplace no) (effects (font (size 1.27 1.27))))
  (property "Datasheet" "" (at 193.04 50.8 0) (hide yes) (show_name no) (do_not_autoplace no) (effects (font (size 1.27 1.27))))
  (property "Description" "Power symbol creates a global label with name \"GND\" , ground" (at 193.04 50.8 0) (hide yes) (show_name no) (do_not_autoplace no) (effects (font (size 1.27 1.27))))
  (pin "1"))
 (symbol
  (lib_id "Device:R_Small")
  (at 171.45 73.66 90)
  (mirror x)
  (unit 1)
  (body_style 1)
  (exclude_from_sim no)
  (in_bom yes)
  (on_board yes)
  (in_pos_files yes)
  (dnp no)
  (property "Reference" "R46" (at 171.45 71.628 90) (show_name no) (do_not_autoplace no) (effects (font (size 1.016 1.016))))
  (property "Value" "3k9" (at 171.45 75.946 90) (show_name no) (do_not_autoplace no) (effects (font (size 1.27 1.27))))
  (property "Footprint" "Resistor_SMD:R_0805_2012Metric_Pad1.20x1.40mm_HandSolder" (at 171.45 73.66 0) (hide yes) (show_name no) (do_not_autoplace no) (effects (font (size 1.27 1.27))))
  (property "Datasheet" "" (at 171.45 73.66 0) (hide yes) (show_name no) (do_not_autoplace no) (effects (font (size 1.27 1.27))))
  (property "Description" "Resistor, small symbol" (at 171.45 73.66 0) (hide yes) (show_name no) (do_not_autoplace no) (effects (font (size 1.27 1.27))))
  (pin "2")
  (pin "1"))
 (symbol
  (lib_id "power:GND")
  (at 144.78 50.8 0)
  (unit 1)
  (body_style 1)
  (exclude_from_sim no)
  (in_bom yes)
  (on_board yes)
  (in_pos_files yes)
  (dnp no)
  (property "Reference" "#PWR046" (at 144.78 57.15 0) (hide yes) (show_name no) (do_not_autoplace no) (effects (font (size 1.27 1.27))))
  (property "Value" "AGND" (at 144.78 54.864 0) (show_name no) (do_not_autoplace no) (effects (font (size 1.27 1.27))))
  (property "Footprint" "" (at 144.78 50.8 0) (hide yes) (show_name no) (do_not_autoplace no) (effects (font (size 1.27 1.27))))
  (property "Datasheet" "" (at 144.78 50.8 0) (hide yes) (show_name no) (do_not_autoplace no) (effects (font (size 1.27 1.27))))
  (property "Description" "Power symbol creates a global label with name \"GND\" , ground" (at 144.78 50.8 0) (hide yes) (show_name no) (do_not_autoplace no) (effects (font (size 1.27 1.27))))
  (pin "1"))
 (symbol
  (lib_id "power:GND")
  (at 114.3 83.82 0)
  (unit 1)
  (body_style 1)
  (exclude_from_sim no)
  (in_bom yes)
  (on_board yes)
  (in_pos_files yes)
  (dnp no)
  (property "Reference" "#PWR052" (at 114.3 90.17 0) (hide yes) (show_name no) (do_not_autoplace no) (effects (font (size 1.27 1.27))))
  (property "Value" "AGND" (at 114.3 87.884 0) (show_name no) (do_not_autoplace no) (effects (font (size 1.27 1.27))))
  (property "Footprint" "" (at 114.3 83.82 0) (hide yes) (show_name no) (do_not_autoplace no) (effects (font (size 1.27 1.27))))
  (property "Datasheet" "" (at 114.3 83.82 0) (hide yes) (show_name no) (do_not_autoplace no) (effects (font (size 1.27 1.27))))
  (property "Description" "Power symbol creates a global label with name \"GND\" , ground" (at 114.3 83.82 0) (hide yes) (show_name no) (do_not_autoplace no) (effects (font (size 1.27 1.27))))
  (pin "1"))
 (symbol
  (lib_id "Device:R_Small")
  (at 67.31 68.58 180)
  (unit 1)
  (body_style 1)
  (exclude_from_sim no)
  (in_bom yes)
  (on_board yes)
  (in_pos_files yes)
  (dnp no)
  (property "Reference" "R41" (at 69.088 67.564 0) (show_name no) (do_not_autoplace no) (effects (font (size 1.016 1.016)) (justify right)))
  (property "Value" "10k" (at 69.088 69.596 0) (show_name no) (do_not_autoplace no) (effects (font (size 1.27 1.27)) (justify right)))
  (property "Footprint" "Resistor_SMD:R_0805_2012Metric_Pad1.20x1.40mm_HandSolder" (at 67.31 68.58 0) (hide yes) (show_name no) (do_not_autoplace no) (effects (font (size 1.27 1.27))))
  (property "Datasheet" "" (at 67.31 68.58 0) (hide yes) (show_name no) (do_not_autoplace no) (effects (font (size 1.27 1.27))))
  (property "Description" "Resistor, small symbol" (at 67.31 68.58 0) (hide yes) (show_name no) (do_not_autoplace no) (effects (font (size 1.27 1.27))))
  (pin "2")
  (pin "1"))
 (symbol
  (lib_id "power:VCC")
  (at 205.74 30.48 0)
  (unit 1)
  (body_style 1)
  (exclude_from_sim no)
  (in_bom yes)
  (on_board yes)
  (in_pos_files yes)
  (dnp no)
  (property "Reference" "#PWR043" (at 205.74 34.29 0) (hide yes) (show_name no) (do_not_autoplace no) (effects (font (size 1.27 1.27))))
  (property "Value" "VTREF" (at 205.74 26.67 0) (show_name no) (do_not_autoplace no) (effects (font (size 1.27 1.27))))
  (property "Footprint" "" (at 205.74 30.48 0) (hide yes) (show_name no) (do_not_autoplace no) (effects (font (size 1.27 1.27))))
  (property "Datasheet" "" (at 205.74 30.48 0) (hide yes) (show_name no) (do_not_autoplace no) (effects (font (size 1.27 1.27))))
  (property "Description" "Power symbol creates a global label with name \"VCC\"" (at 205.74 30.48 0) (hide yes) (show_name no) (do_not_autoplace no) (effects (font (size 1.27 1.27))))
  (pin "1"))
 (symbol
  (lib_id "Device:C_Small")
  (at 44.45 45.72 0)
  (mirror y)
  (unit 1)
  (body_style 1)
  (exclude_from_sim no)
  (in_bom yes)
  (on_board yes)
  (in_pos_files yes)
  (dnp no)
  (property "Reference" "C35" (at 42.418 44.704 0) (show_name no) (do_not_autoplace no) (effects (font (size 1.27 1.27)) (justify left)))
  (property "Value" "100nF" (at 42.418 46.736 0) (show_name no) (do_not_autoplace no) (effects (font (size 1.27 1.27)) (justify left)))
  (property "Footprint" "Capacitor_SMD:C_0603_1608Metric_Pad1.08x0.95mm_HandSolder" (at 44.45 45.72 0) (hide yes) (show_name no) (do_not_autoplace no) (effects (font (size 1.27 1.27))))
  (property "Datasheet" "" (at 44.45 45.72 0) (hide yes) (show_name no) (do_not_autoplace no) (effects (font (size 1.27 1.27))))
  (property "Description" "Unpolarized capacitor, small symbol" (at 44.45 45.72 0) (hide yes) (show_name no) (do_not_autoplace no) (effects (font (size 1.27 1.27))))
  (pin "2")
  (pin "1"))
 (symbol
  (lib_id "power:VCC")
  (at 127 63.5 0)
  (unit 1)
  (body_style 1)
  (exclude_from_sim no)
  (in_bom yes)
  (on_board yes)
  (in_pos_files yes)
  (dnp no)
  (property "Reference" "#PWR049" (at 127 67.31 0) (hide yes) (show_name no) (do_not_autoplace no) (effects (font (size 1.27 1.27))))
  (property "Value" "VTREF" (at 127 59.69 0) (show_name no) (do_not_autoplace no) (effects (font (size 1.27 1.27))))
  (property "Footprint" "" (at 127 63.5 0) (hide yes) (show_name no) (do_not_autoplace no) (effects (font (size 1.27 1.27))))
  (property "Datasheet" "" (at 127 63.5 0) (hide yes) (show_name no) (do_not_autoplace no) (effects (font (size 1.27 1.27))))
  (property "Description" "Power symbol creates a global label with name \"VCC\"" (at 127 63.5 0) (hide yes) (show_name no) (do_not_autoplace no) (effects (font (size 1.27 1.27))))
  (pin "1"))
 (symbol
  (lib_id "Device:R_Small")
  (at 101.6 40.64 90)
  (mirror x)
  (unit 1)
  (body_style 1)
  (exclude_from_sim no)
  (in_bom yes)
  (on_board yes)
  (in_pos_files yes)
  (dnp no)
  (property "Reference" "R38" (at 101.6 38.608 90) (show_name no) (do_not_autoplace no) (effects (font (size 1.016 1.016))))
  (property "Value" "3k9" (at 101.6 42.926 90) (show_name no) (do_not_autoplace no) (effects (font (size 1.27 1.27))))
  (property "Footprint" "Resistor_SMD:R_0805_2012Metric_Pad1.20x1.40mm_HandSolder" (at 101.6 40.64 0) (hide yes) (show_name no) (do_not_autoplace no) (effects (font (size 1.27 1.27))))
  (property "Datasheet" "" (at 101.6 40.64 0) (hide yes) (show_name no) (do_not_autoplace no) (effects (font (size 1.27 1.27))))
  (property "Description" "Resistor, small symbol" (at 101.6 40.64 0) (hide yes) (show_name no) (do_not_autoplace no) (effects (font (size 1.27 1.27))))
  (pin "2")
  (pin "1"))
 (symbol
  (lib_id "Device:R_Small")
  (at 57.15 35.56 180)
  (unit 1)
  (body_style 1)
  (exclude_from_sim no)
  (in_bom yes)
  (on_board yes)
  (in_pos_files yes)
  (dnp no)
  (property "Reference" "R33" (at 58.928 34.544 0) (show_name no) (do_not_autoplace no) (effects (font (size 1.016 1.016)) (justify right)))
  (property "Value" "10k" (at 58.928 36.576 0) (show_name no) (do_not_autoplace no) (effects (font (size 1.27 1.27)) (justify right)))
  (property "Footprint" "Resistor_SMD:R_0805_2012Metric_Pad1.20x1.40mm_HandSolder" (at 57.15 35.56 0) (hide yes) (show_name no) (do_not_autoplace no) (effects (font (size 1.27 1.27))))
  (property "Datasheet" "" (at 57.15 35.56 0) (hide yes) (show_name no) (do_not_autoplace no) (effects (font (size 1.27 1.27))))
  (property "Description" "Resistor, small symbol" (at 57.15 35.56 0) (hide yes) (show_name no) (do_not_autoplace no) (effects (font (size 1.27 1.27))))
  (pin "2")
  (pin "1")))
